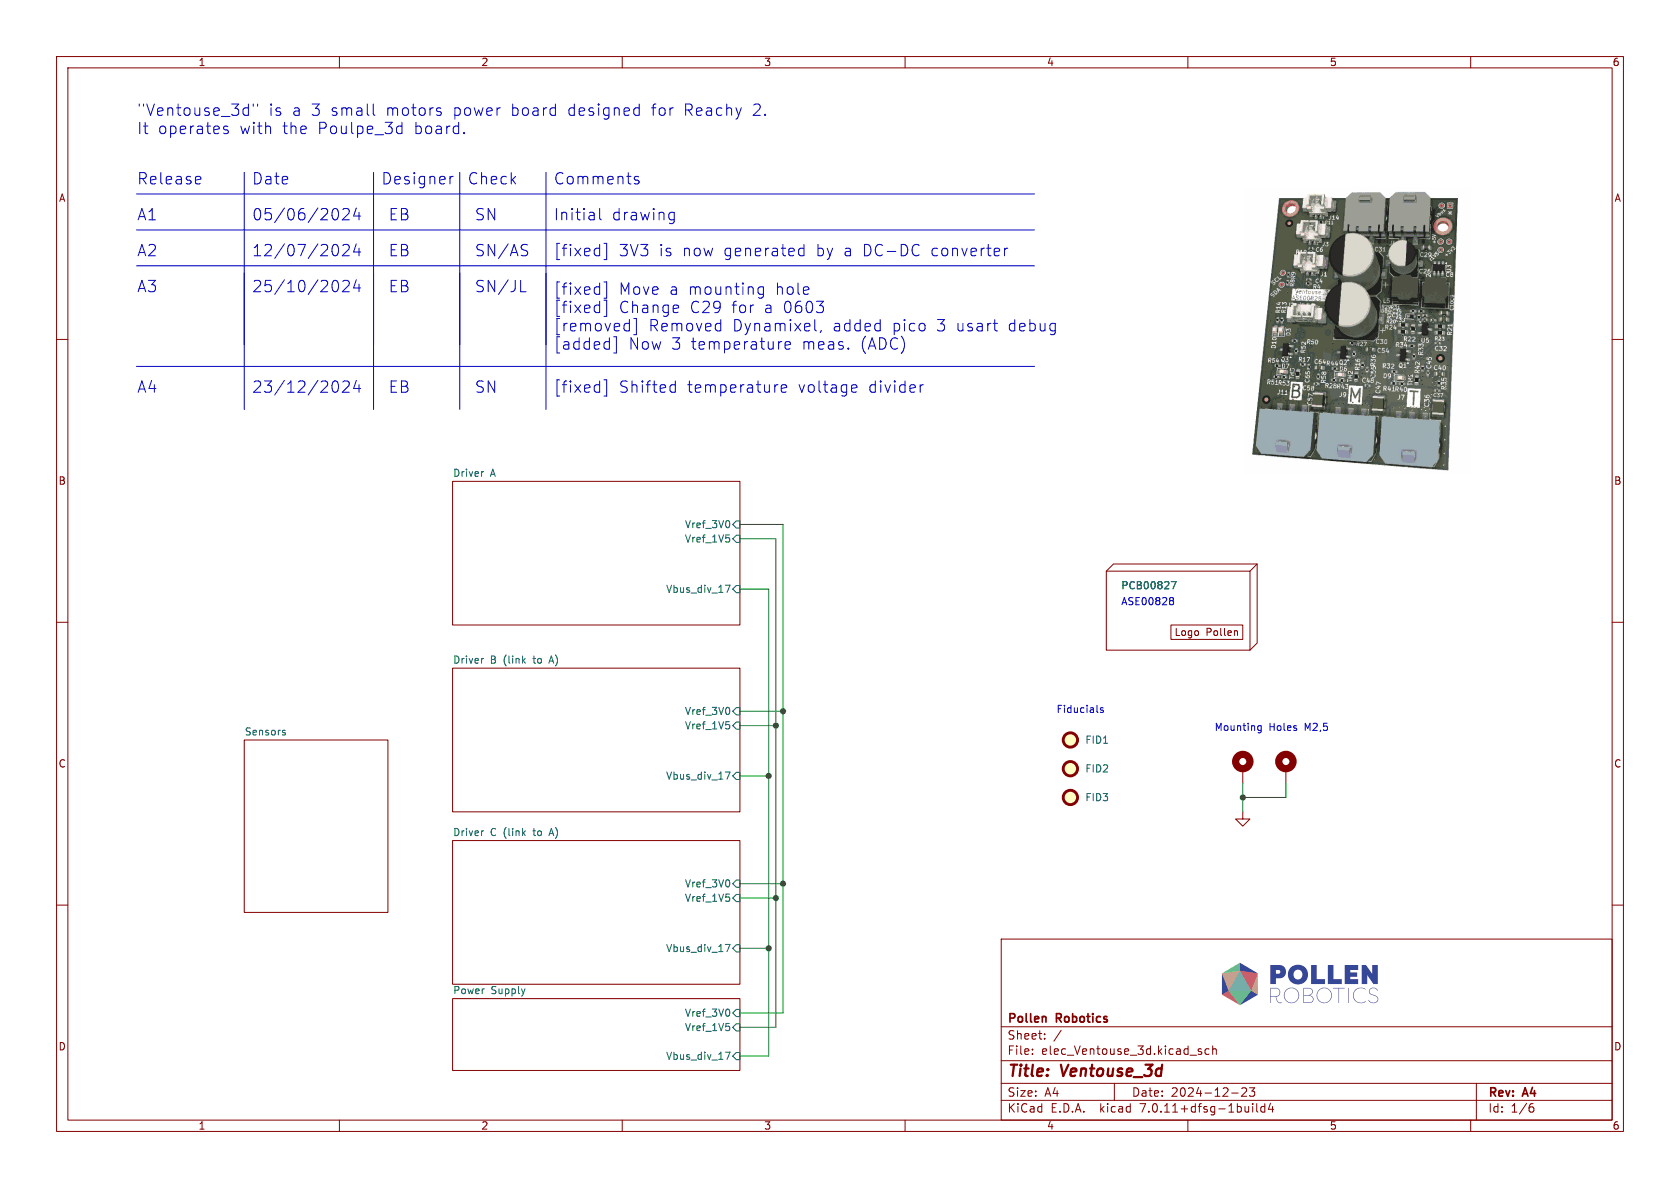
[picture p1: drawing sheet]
(kicad_sch
 (version 20250114)
 (generator "eeschema")
 (generator_version "9.0")
 (paper "A4")
 (title_block
  (title "Ventouse_3d")
  (date "2024-12-23")
  (rev "A4")
  (company "Pollen Robotics"))
 (lib_symbols
  (symbol "Library_Pollen:Logo Pollen 2021" (exclude_from_sim no) (in_bom yes) (on_board yes)
   (property "Reference" "H" (at 1.27 1.27 0) (effects (font (size 1.27 1.27))))
   (property "Value" "Logo Pollen 2021" (at 8.89 -3.81 0) (effects (font (size 1.27 1.27)) (hide yes)))
   (property "Footprint" "" (at 0 0 0) (effects (font (size 1.27 1.27)) (hide yes)))
   (property "Datasheet" "" (at 0 0 0) (effects (font (size 1.27 1.27)) (hide yes)))
   (property "Description" "" (at 0 0 0) (effects (font (size 1.27 1.27)) (hide yes)))
   (symbol "Logo Pollen 2021_0_0"
    (rectangle (start 0 0) (end 12.7 -2.54) (stroke (width 0) (type default)) (fill (type none)))
    (text "Logo Pollen" (at 6.35 -1.27 0) (effects (font (size 1.27 1.27)))))
   (embedded_fonts no))
  (symbol "Library_Pollen:PCB" (exclude_from_sim no) (in_bom yes) (on_board no)
   (property "Reference" "H" (at 2.54 2.54 0) (effects (font (size 1.27 1.27))))
   (property "Value" "PCB" (at 2.54 -15.24 0) (effects (font (size 1.27 1.27))))
   (property "Footprint" "" (at 0 0 0) (effects (font (size 1.27 1.27)) (hide yes)))
   (property "Datasheet" "" (at 0 0 0) (effects (font (size 1.27 1.27)) (hide yes)))
   (property "Description" "" (at 0 0 0) (effects (font (size 1.27 1.27)) (hide yes)))
   (symbol "PCB_0_0"
    (polyline (pts (xy 0 0) (xy 1.27 1.27) (xy 26.67 1.27) (xy 26.67 -12.7) (xy 25.4 -13.97)) (stroke (width 0) (type default)) (fill (type none)))
    (polyline (pts (xy 26.67 1.27) (xy 25.4 0)) (stroke (width 0) (type default)) (fill (type none))))
   (symbol "PCB_0_1"
    (rectangle (start 0 0) (end 25.4 -13.97) (stroke (width 0) (type default)) (fill (type none))))
   (embedded_fonts no))
  (symbol "Mechanical:Fiducial" (exclude_from_sim no) (in_bom yes) (on_board yes)
   (property "Reference" "FID" (at 0 5.08 0) (effects (font (size 1.27 1.27))))
   (property "Value" "Fiducial" (at 0 3.175 0) (effects (font (size 1.27 1.27))))
   (property "Footprint" "" (at 0 0 0) (effects (font (size 1.27 1.27)) (hide yes)))
   (property "Datasheet" "~" (at 0 0 0) (effects (font (size 1.27 1.27)) (hide yes)))
   (property "Description" "Fiducial Marker" (at 0 0 0) (effects (font (size 1.27 1.27)) (hide yes)))
   (symbol "Fiducial_0_1"
    (circle (center 0 0) (radius 1.27) (stroke (width 0.508) (type default)) (fill (type background))))
   (embedded_fonts no))
  (symbol "Mechanical:MountingHole_Pad"
   (pin_numbers (hide yes))
   (pin_names
    (offset 1.016) (hide yes)) (exclude_from_sim no) (in_bom yes) (on_board yes)
   (property "Reference" "H" (at 0 6.35 0) (effects (font (size 1.27 1.27))))
   (property "Value" "MountingHole_Pad" (at 0 4.445 0) (effects (font (size 1.27 1.27))))
   (property "Footprint" "" (at 0 0 0) (effects (font (size 1.27 1.27)) (hide yes)))
   (property "Datasheet" "~" (at 0 0 0) (effects (font (size 1.27 1.27)) (hide yes)))
   (property "Description" "Mounting Hole with connection" (at 0 0 0) (effects (font (size 1.27 1.27)) (hide yes)))
   (symbol "MountingHole_Pad_0_1"
    (circle (center 0 1.27) (radius 1.27) (stroke (width 1.27) (type default)) (fill (type none))))
   (symbol "MountingHole_Pad_1_1"
    (pin input line (at 0 -2.54 90) (length 2.54) (name "1" (effects (font (size 1.27 1.27)))) (number "1" (effects (font (size 1.27 1.27))))))
   (embedded_fonts no))
  (symbol "power:GND"
   (power)
   (pin_names
    (offset 0)) (exclude_from_sim no) (in_bom yes) (on_board yes)
   (property "Reference" "#PWR" (at 0 -6.35 0) (effects (font (size 1.27 1.27)) (hide yes)))
   (property "Value" "GND" (at 0 -3.81 0) (effects (font (size 1.27 1.27))))
   (property "Footprint" "" (at 0 0 0) (effects (font (size 1.27 1.27)) (hide yes)))
   (property "Datasheet" "" (at 0 0 0) (effects (font (size 1.27 1.27)) (hide yes)))
   (property "Description" "Power symbol creates a global label with name \"GND\" , ground" (at 0 0 0) (effects (font (size 1.27 1.27)) (hide yes)))
   (symbol "GND_0_1"
    (polyline (pts (xy 0 0) (xy 0 -1.27) (xy 1.27 -1.27) (xy 0 -2.54) (xy -1.27 -1.27) (xy 0 -1.27)) (stroke (width 0) (type default)) (fill (type none))))
   (symbol "GND_1_1"
    (pin power_in line (at 0 0 270) (length 0) (hide yes) (name "GND" (effects (font (size 1.27 1.27)))) (number "1" (effects (font (size 1.27 1.27))))))
   (embedded_fonts no)))
 (bus_alias "A_Bridge_I"
  (members "A_Sense_U" "A_Sense_V"))
 (bus_alias "B_Bridge_I"
  (members "B_Sense_U" "B_Sense_V"))
 (bus_alias "B_PWM"
  (members "B_UH" "B_UL" "B_VH" "B_VL" "B_WH" "B_WL"))
 (bus_alias "B_SPI"
  (members "B_CS" "B_SCK" "B_MISO" "B_MOSI"))
 (bus_alias "C_PWM"
  (members "C_UH" "C_UL" "C_VH" "C_VL" "C_WH" "C_WL"))
 (bus_alias "C_SPI"
  (members "C_CS" "C_SCK" "C_MOSI" "C_MISO"))
 (text "Mounting Holes M2,5"
  (exclude_from_sim no)
  (at 214.63 129.54 0)
  (effects (font (size 1.27 1.27)) (justify left bottom)))
 (text "EB"
  (exclude_from_sim no)
  (at 68.58 52.07 0)
  (effects (font (size 2.0066 2.0066)) (justify left bottom)))
 (text "Date"
  (exclude_from_sim no)
  (at 44.45 33.02 0)
  (effects (font (size 2.0066 2.0066)) (justify left bottom)))
 (text "[fixed] Move a mounting hole\n[fixed] Change C29 for a 0603\n[removed] Removed Dynamixel, added pico 3 usart debug\n[added] Now 3 temperature meas. (ADC)"
  (exclude_from_sim no)
  (at 97.79 62.23 0)
  (effects (font (size 2.0066 2.0066)) (justify left bottom)))
 (text "Check"
  (exclude_from_sim no)
  (at 82.55 33.02 0)
  (effects (font (size 2.0066 2.0066)) (justify left bottom)))
 (text "Release"
  (exclude_from_sim no)
  (at 24.13 33.02 0)
  (effects (font (size 2.0066 2.0066)) (justify left bottom)))
 (text "Fiducials"
  (exclude_from_sim no)
  (at 186.69 126.365 0)
  (effects (font (size 1.27 1.27)) (justify left bottom)))
 (text "ASE00828"
  (exclude_from_sim no)
  (at 198.12 107.315 0)
  (effects (font (size 1.27 1.27)) (justify left bottom)))
 (text "A1"
  (exclude_from_sim no)
  (at 24.13 39.37 0)
  (effects (font (size 2.0066 2.0066)) (justify left bottom)))
 (text "EB"
  (exclude_from_sim no)
  (at 68.58 69.85 0)
  (effects (font (size 2.0066 2.0066)) (justify left bottom)))
 (text "SN"
  (exclude_from_sim no)
  (at 83.82 69.85 0)
  (effects (font (size 2.0066 2.0066)) (justify left bottom)))
 (text "A3"
  (exclude_from_sim no)
  (at 24.13 52.07 0)
  (effects (font (size 2.0066 2.0066)) (justify left bottom)))
 (text "SN/AS"
  (exclude_from_sim no)
  (at 83.82 45.72 0)
  (effects (font (size 2.0066 2.0066)) (justify left bottom)))
 (text "EB"
  (exclude_from_sim no)
  (at 68.58 39.37 0)
  (effects (font (size 2.0066 2.0066)) (justify left bottom)))
 (text "[fixed] Shifted temperature voltage divider"
  (exclude_from_sim no)
  (at 97.79 69.85 0)
  (effects (font (size 2.0066 2.0066)) (justify left bottom)))
 (text "Initial drawing"
  (exclude_from_sim no)
  (at 97.79 39.37 0)
  (effects (font (size 2.0066 2.0066)) (justify left bottom)))
 (text "A4"
  (exclude_from_sim no)
  (at 24.13 69.85 0)
  (effects (font (size 2.0066 2.0066)) (justify left bottom)))
 (text "12/07/2024"
  (exclude_from_sim no)
  (at 44.45 45.72 0)
  (effects (font (size 2.0066 2.0066)) (justify left bottom)))
 (text "23/12/2024"
  (exclude_from_sim no)
  (at 44.45 69.85 0)
  (effects (font (size 2.0066 2.0066)) (justify left bottom)))
 (text "[fixed] 3V3 is now generated by a DC-DC converter"
  (exclude_from_sim no)
  (at 97.79 45.72 0)
  (effects (font (size 2.0066 2.0066)) (justify left bottom)))
 (text "\"Ventouse_3d\" is a 3 small motors power board designed for Reachy 2.\nIt operates with the Poulpe_3d board."
  (exclude_from_sim no)
  (at 24.13 24.13 0)
  (effects (font (size 2.0066 2.0066)) (justify left bottom)))
 (text "EB"
  (exclude_from_sim no)
  (at 68.58 45.72 0)
  (effects (font (size 2.0066 2.0066)) (justify left bottom)))
 (text "Designer"
  (exclude_from_sim no)
  (at 67.31 33.02 0)
  (effects (font (size 2.0066 2.0066)) (justify left bottom)))
 (text "SN/JL"
  (exclude_from_sim no)
  (at 83.82 52.07 0)
  (effects (font (size 2.0066 2.0066)) (justify left bottom)))
 (text "25/10/2024"
  (exclude_from_sim no)
  (at 44.45 52.07 0)
  (effects (font (size 2.0066 2.0066)) (justify left bottom)))
 (text "SN"
  (exclude_from_sim no)
  (at 83.82 39.37 0)
  (effects (font (size 2.0066 2.0066)) (justify left bottom)))
 (text "Comments"
  (exclude_from_sim no)
  (at 97.79 33.02 0)
  (effects (font (size 2.0066 2.0066)) (justify left bottom)))
 (text "A2"
  (exclude_from_sim no)
  (at 24.13 45.72 0)
  (effects (font (size 2.0066 2.0066)) (justify left bottom)))
 (text "05/06/2024"
  (exclude_from_sim no)
  (at 44.45 39.37 0)
  (effects (font (size 2.0066 2.0066)) (justify left bottom)))
 (junction
  (at 137.16 158.75)
  (diameter 0)
  (color 0 0 0 0))
 (junction
  (at 135.89 137.16)
  (diameter 0)
  (color 0 0 0 0))
 (junction
  (at 138.43 156.21)
  (diameter 0)
  (color 0 0 0 0))
 (junction
  (at 137.16 128.27)
  (diameter 0)
  (color 0 0 0 0))
 (junction
  (at 135.89 167.64)
  (diameter 0)
  (color 0 0 0 0))
 (junction
  (at 219.71 140.97)
  (diameter 0)
  (color 0 0 0 0))
 (junction
  (at 138.43 125.73)
  (diameter 0)
  (color 0 0 0 0))
 (wire
  (pts (xy 135.89 186.69) (xy 130.81 186.69))
  (stroke (width 0) (type default)))
 (wire
  (pts (xy 130.81 137.16) (xy 135.89 137.16))
  (stroke (width 0) (type default)))
 (polyline
  (pts (xy 66.04 48.26) (xy 66.04 72.39))
  (stroke (width 0) (type default)))
 (wire
  (pts (xy 219.71 140.97) (xy 219.71 143.51))
  (stroke (width 0) (type default)))
 (wire
  (pts (xy 138.43 92.71) (xy 138.43 125.73))
  (stroke (width 0) (type default)))
 (wire
  (pts (xy 138.43 179.07) (xy 138.43 156.21))
  (stroke (width 0) (type default)))
 (wire
  (pts (xy 130.81 128.27) (xy 137.16 128.27))
  (stroke (width 0) (type default)))
 (wire
  (pts (xy 130.81 95.25) (xy 137.16 95.25))
  (stroke (width 0) (type default)))
 (wire
  (pts (xy 137.16 128.27) (xy 137.16 158.75))
  (stroke (width 0) (type default)))
 (wire
  (pts (xy 135.89 137.16) (xy 135.89 167.64))
  (stroke (width 0) (type default)))
 (wire
  (pts (xy 130.81 156.21) (xy 138.43 156.21))
  (stroke (width 0) (type default)))
 (polyline
  (pts (xy 96.52 30.48) (xy 96.52 60.96))
  (stroke (width 0) (type default)))
 (wire
  (pts (xy 137.16 95.25) (xy 137.16 128.27))
  (stroke (width 0) (type default)))
 (polyline
  (pts (xy 43.18 30.48) (xy 43.18 60.96))
  (stroke (width 0) (type default)))
 (wire
  (pts (xy 130.81 167.64) (xy 135.89 167.64))
  (stroke (width 0) (type default)))
 (polyline
  (pts (xy 66.04 30.48) (xy 66.04 60.96))
  (stroke (width 0) (type default)))
 (wire
  (pts (xy 130.81 104.14) (xy 135.89 104.14))
  (stroke (width 0) (type default)))
 (wire
  (pts (xy 130.81 181.61) (xy 137.16 181.61))
  (stroke (width 0) (type default)))
 (polyline
  (pts (xy 24.13 40.64) (xy 182.88 40.64))
  (stroke (width 0) (type default)))
 (polyline
  (pts (xy 24.13 64.77) (xy 182.88 64.77))
  (stroke (width 0) (type default)))
 (wire
  (pts (xy 135.89 167.64) (xy 135.89 186.69))
  (stroke (width 0) (type default)))
 (wire
  (pts (xy 227.33 138.43) (xy 227.33 140.97))
  (stroke (width 0) (type default)))
 (polyline
  (pts (xy 81.28 48.26) (xy 81.28 72.39))
  (stroke (width 0) (type default)))
 (polyline
  (pts (xy 96.52 48.26) (xy 96.52 72.39))
  (stroke (width 0) (type default)))
 (wire
  (pts (xy 138.43 125.73) (xy 130.81 125.73))
  (stroke (width 0) (type default)))
 (wire
  (pts (xy 130.81 92.71) (xy 138.43 92.71))
  (stroke (width 0) (type default)))
 (wire
  (pts (xy 135.89 104.14) (xy 135.89 137.16))
  (stroke (width 0) (type default)))
 (polyline
  (pts (xy 81.28 30.48) (xy 81.28 60.96))
  (stroke (width 0) (type default)))
 (polyline
  (pts (xy 24.13 34.29) (xy 182.88 34.29))
  (stroke (width 0) (type default)))
 (polyline
  (pts (xy 43.18 48.26) (xy 43.18 72.39))
  (stroke (width 0) (type default)))
 (wire
  (pts (xy 137.16 158.75) (xy 130.81 158.75))
  (stroke (width 0) (type default)))
 (wire
  (pts (xy 137.16 181.61) (xy 137.16 158.75))
  (stroke (width 0) (type default)))
 (wire
  (pts (xy 138.43 156.21) (xy 138.43 125.73))
  (stroke (width 0) (type default)))
 (polyline
  (pts (xy 24.13 46.99) (xy 182.88 46.99))
  (stroke (width 0) (type default)))
 (wire
  (pts (xy 219.71 140.97) (xy 227.33 140.97))
  (stroke (width 0) (type default)))
 (wire
  (pts (xy 219.71 138.43) (xy 219.71 140.97))
  (stroke (width 0) (type default)))
 (wire
  (pts (xy 130.81 179.07) (xy 138.43 179.07))
  (stroke (width 0) (type default)))
 (image
  (at 229.87 173.99)
  (scale 0.108366)
  (data))
 (image
  (at 240.03 58.42)
  (data))
 (symbol
  (lib_id "Library_Pollen:PCB")
  (at 195.58 100.965 0)
  (unit 1)
  (exclude_from_sim no)
  (in_bom no)
  (on_board no)
  (dnp no)
  (property "Reference" "H1" (at 198.12 98.425 0) (effects (font (size 1.27 1.27)) (justify left) (hide yes)))
  (property "Value" "PCB00827" (at 198.12 103.505 0) (effects (font (size 1.27 1.27)) (justify left)))
  (property "Footprint" "" (at 195.58 100.965 0) (effects (font (size 1.27 1.27)) (hide yes)))
  (property "Datasheet" "" (at 195.58 100.965 0) (effects (font (size 1.27 1.27)) (hide yes)))
  (property "Description" "PCB" (at 195.58 100.965 0) (effects (font (size 1.27 1.27)) (hide yes)))
  (property "Man." "" (at 195.58 100.965 0) (effects (font (size 1.27 1.27)) (hide yes)))
  (property "Man. Ref." "" (at 195.58 100.965 0) (effects (font (size 1.27 1.27)) (hide yes))))
 (symbol
  (lib_id "Mechanical:Fiducial")
  (at 189.23 135.89 0)
  (unit 1)
  (exclude_from_sim no)
  (in_bom no)
  (on_board yes)
  (dnp no)
  (fields_autoplaced yes)
  (property "Reference" "FID2" (at 191.77 135.8899 0) (effects (font (size 1.27 1.27)) (justify left)))
  (property "Value" "DNP Fiducial" (at 191.77 137.1599 0) (effects (font (size 1.27 1.27)) (justify left) (hide yes)))
  (property "Footprint" "Fiducial:Fiducial_1mm_Mask2mm" (at 189.23 135.89 0) (effects (font (size 1.27 1.27)) (hide yes)))
  (property "Datasheet" "~" (at 189.23 135.89 0) (effects (font (size 1.27 1.27)) (hide yes)))
  (property "Description" "Fiducial" (at 189.23 135.89 0) (effects (font (size 1.27 1.27)) (hide yes)))
  (property "Man." "" (at 189.23 135.89 0) (effects (font (size 1.27 1.27)) (hide yes)))
  (property "Man. Ref." "" (at 189.23 135.89 0) (effects (font (size 1.27 1.27)) (hide yes))))
 (symbol
  (lib_id "Mechanical:MountingHole_Pad")
  (at 219.71 135.89 0)
  (unit 1)
  (exclude_from_sim no)
  (in_bom no)
  (on_board yes)
  (dnp no)
  (property "Reference" "H3" (at 222.25 134.62 0) (effects (font (size 1.27 1.27)) (justify left) (hide yes)))
  (property "Value" "MountingHole_Pad" (at 226.06 129.54 0) (effects (font (size 1.27 1.27)) (justify left) (hide yes)))
  (property "Footprint" "MountingHole:MountingHole_2.7mm_M2.5_ISO14580_Pad_TopBottom" (at 219.71 135.89 0) (effects (font (size 1.27 1.27)) (hide yes)))
  (property "Datasheet" "~" (at 219.71 135.89 0) (effects (font (size 1.27 1.27)) (hide yes)))
  (property "Description" "Mounting Hole" (at 219.71 135.89 0) (effects (font (size 1.27 1.27)) (hide yes)))
  (pin "1"))
 (symbol
  (lib_id "Mechanical:MountingHole_Pad")
  (at 227.33 135.89 0)
  (unit 1)
  (exclude_from_sim no)
  (in_bom no)
  (on_board yes)
  (dnp no)
  (fields_autoplaced yes)
  (property "Reference" "H4" (at 229.87 134.62 0) (effects (font (size 1.27 1.27)) (justify left) (hide yes)))
  (property "Value" "MountingHole_Pad" (at 229.87 135.89 0) (effects (font (size 1.27 1.27)) (justify left) (hide yes)))
  (property "Footprint" "MountingHole:MountingHole_2.7mm_M2.5_ISO14580_Pad_TopBottom" (at 227.33 135.89 0) (effects (font (size 1.27 1.27)) (hide yes)))
  (property "Datasheet" "~" (at 227.33 135.89 0) (effects (font (size 1.27 1.27)) (hide yes)))
  (property "Description" "Mounting Hole" (at 227.33 135.89 0) (effects (font (size 1.27 1.27)) (hide yes)))
  (pin "1"))
 (symbol
  (lib_id "Mechanical:Fiducial")
  (at 189.23 130.81 0)
  (unit 1)
  (exclude_from_sim no)
  (in_bom no)
  (on_board yes)
  (dnp no)
  (property "Reference" "FID1" (at 191.77 130.81 0) (effects (font (size 1.27 1.27)) (justify left)))
  (property "Value" "DNP Fiducial" (at 191.77 132.0799 0) (effects (font (size 1.27 1.27)) (justify left) (hide yes)))
  (property "Footprint" "Fiducial:Fiducial_1mm_Mask2mm" (at 189.23 130.81 0) (effects (font (size 1.27 1.27)) (hide yes)))
  (property "Datasheet" "~" (at 189.23 130.81 0) (effects (font (size 1.27 1.27)) (hide yes)))
  (property "Description" "Fiducial" (at 189.23 130.81 0) (effects (font (size 1.27 1.27)) (hide yes)))
  (property "Man." "" (at 189.23 130.81 0) (effects (font (size 1.27 1.27)) (hide yes)))
  (property "Man. Ref." "" (at 189.23 130.81 0) (effects (font (size 1.27 1.27)) (hide yes))))
 (symbol
  (lib_id "Mechanical:Fiducial")
  (at 189.23 140.97 0)
  (unit 1)
  (exclude_from_sim no)
  (in_bom no)
  (on_board yes)
  (dnp no)
  (fields_autoplaced yes)
  (property "Reference" "FID3" (at 191.77 140.9699 0) (effects (font (size 1.27 1.27)) (justify left)))
  (property "Value" "DNP Fiducial" (at 191.77 142.2399 0) (effects (font (size 1.27 1.27)) (justify left) (hide yes)))
  (property "Footprint" "Fiducial:Fiducial_1mm_Mask2mm" (at 189.23 140.97 0) (effects (font (size 1.27 1.27)) (hide yes)))
  (property "Datasheet" "~" (at 189.23 140.97 0) (effects (font (size 1.27 1.27)) (hide yes)))
  (property "Description" "Fiducial" (at 189.23 140.97 0) (effects (font (size 1.27 1.27)) (hide yes)))
  (property "Man." "" (at 189.23 140.97 0) (effects (font (size 1.27 1.27)) (hide yes)))
  (property "Man. Ref." "" (at 189.23 140.97 0) (effects (font (size 1.27 1.27)) (hide yes))))
 (symbol
  (lib_id "Library_Pollen:Logo Pollen 2021")
  (at 207.01 110.49 0)
  (unit 1)
  (exclude_from_sim no)
  (in_bom no)
  (on_board yes)
  (dnp no)
  (property "Reference" "H2" (at 208.28 108.585 0) (effects (font (size 1.27 1.27)) (hide yes)))
  (property "Value" "DNP Logo Pollen 2021" (at 213.36 107.95 0) (effects (font (size 1.27 1.27)) (hide yes)))
  (property "Footprint" "Library_Pollen:Logo_Pollen_2021_sq" (at 207.01 110.49 0) (effects (font (size 1.27 1.27)) (hide yes)))
  (property "Datasheet" "" (at 207.01 110.49 0) (effects (font (size 1.27 1.27)) (hide yes)))
  (property "Description" "Logo (silk)" (at 207.01 110.49 0) (effects (font (size 1.27 1.27)) (hide yes)))
  (property "Man." "" (at 207.01 110.49 0) (effects (font (size 1.27 1.27)) (hide yes)))
  (property "Man. Ref." "" (at 207.01 110.49 0) (effects (font (size 1.27 1.27)) (hide yes))))
 (symbol
  (lib_id "power:GND")
  (at 219.71 143.51 0)
  (unit 1)
  (exclude_from_sim no)
  (in_bom yes)
  (on_board yes)
  (dnp no)
  (fields_autoplaced yes)
  (property "Reference" "#PWR01" (at 219.71 149.86 0) (effects (font (size 1.27 1.27)) (hide yes)))
  (property "Value" "GND" (at 219.71 148.59 0) (effects (font (size 1.27 1.27)) (hide yes)))
  (property "Footprint" "" (at 219.71 143.51 0) (effects (font (size 1.27 1.27)) (hide yes)))
  (property "Datasheet" "" (at 219.71 143.51 0) (effects (font (size 1.27 1.27)) (hide yes)))
  (property "Description" "" (at 219.71 143.51 0) (effects (font (size 1.27 1.27))))
  (pin "1"))
 (sheet
  (at 43.18 130.81)
  (size 25.4 30.48)
  (exclude_from_sim no)
  (in_bom yes)
  (on_board yes)
  (dnp no)
  (fields_autoplaced yes)
  (stroke (width 0.1524) (type solid))
  (fill (color 0 0 0 0.0000))
  (property "Sheetname" "Sensors" (at 43.18 130.0984 0) (effects (font (size 1.27 1.27)) (justify left bottom)))
  (property "Sheetfile" "sensors.kicad_sch" (at 43.18 161.8746 0) (effects (font (size 1.27 1.27)) (justify left top) (hide yes))))
 (sheet
  (at 80.01 118.11)
  (size 50.8 25.4)
  (exclude_from_sim no)
  (in_bom yes)
  (on_board yes)
  (dnp no)
  (fields_autoplaced yes)
  (stroke (width 0.1524) (type solid))
  (fill (color 0 0 0 0.0000))
  (property "Sheetname" "Driver B (link to A)" (at 80.01 117.3984 0) (effects (font (size 1.27 1.27)) (justify left bottom)))
  (property "Sheetfile" "driver_A.kicad_sch" (at 80.01 144.0946 0) (effects (font (size 1.27 1.27)) (justify left top) (hide yes)))
  (pin "Vbus_div_17" input (at 130.81 137.16 0) (effects (font (size 1.27 1.27)) (justify right)))
  (pin "Vref_3V0" input (at 130.81 125.73 0) (effects (font (size 1.27 1.27)) (justify right)))
  (pin "Vref_1V5" input (at 130.81 128.27 0) (effects (font (size 1.27 1.27)) (justify right))))
 (sheet
  (at 80.01 148.59)
  (size 50.8 25.4)
  (exclude_from_sim no)
  (in_bom yes)
  (on_board yes)
  (dnp no)
  (fields_autoplaced yes)
  (stroke (width 0.1524) (type solid))
  (fill (color 0 0 0 0.0000))
  (property "Sheetname" "Driver C (link to A)" (at 80.01 147.8784 0) (effects (font (size 1.27 1.27)) (justify left bottom)))
  (property "Sheetfile" "driver_A.kicad_sch" (at 80.01 174.5746 0) (effects (font (size 1.27 1.27)) (justify left top) (hide yes)))
  (property "Champ2" "" (at 80.01 148.59 0) (effects (font (size 1.27 1.27)) (hide yes)))
  (pin "Vbus_div_17" input (at 130.81 167.64 0) (effects (font (size 1.27 1.27)) (justify right)))
  (pin "Vref_3V0" input (at 130.81 156.21 0) (effects (font (size 1.27 1.27)) (justify right)))
  (pin "Vref_1V5" input (at 130.81 158.75 0) (effects (font (size 1.27 1.27)) (justify right))))
 (sheet
  (at 80.01 85.09)
  (size 50.8 25.4)
  (exclude_from_sim no)
  (in_bom yes)
  (on_board yes)
  (dnp no)
  (fields_autoplaced yes)
  (stroke (width 0.1524) (type solid))
  (fill (color 0 0 0 0.0000))
  (property "Sheetname" "Driver A" (at 80.01 84.3784 0) (effects (font (size 1.27 1.27)) (justify left bottom)))
  (property "Sheetfile" "driver_A.kicad_sch" (at 80.01 111.0746 0) (effects (font (size 1.27 1.27)) (justify left top) (hide yes)))
  (pin "Vbus_div_17" input (at 130.81 104.14 0) (effects (font (size 1.27 1.27)) (justify right)))
  (pin "Vref_3V0" input (at 130.81 92.71 0) (effects (font (size 1.27 1.27)) (justify right)))
  (pin "Vref_1V5" input (at 130.81 95.25 0) (effects (font (size 1.27 1.27)) (justify right))))
 (sheet
  (at 80.01 176.53)
  (size 50.8 12.7)
  (exclude_from_sim no)
  (in_bom yes)
  (on_board yes)
  (dnp no)
  (fields_autoplaced yes)
  (stroke (width 0.1524) (type solid))
  (fill (color 0 0 0 0.0000))
  (property "Sheetname" "Power Supply" (at 80.01 175.8184 0) (effects (font (size 1.27 1.27)) (justify left bottom)))
  (property "Sheetfile" "power_supply.kicad_sch" (at 80.01 189.8146 0) (effects (font (size 1.27 1.27)) (justify left top) (hide yes)))
  (pin "Vbus_div_17" input (at 130.81 186.69 0) (effects (font (size 1.27 1.27)) (justify right)))
  (pin "Vref_3V0" input (at 130.81 179.07 0) (effects (font (size 1.27 1.27)) (justify right)))
  (pin "Vref_1V5" input (at 130.81 181.61 0) (effects (font (size 1.27 1.27)) (justify right))))
 (sheet_instances
  (path ""
   (page "1")))
 (embedded_fonts no))
